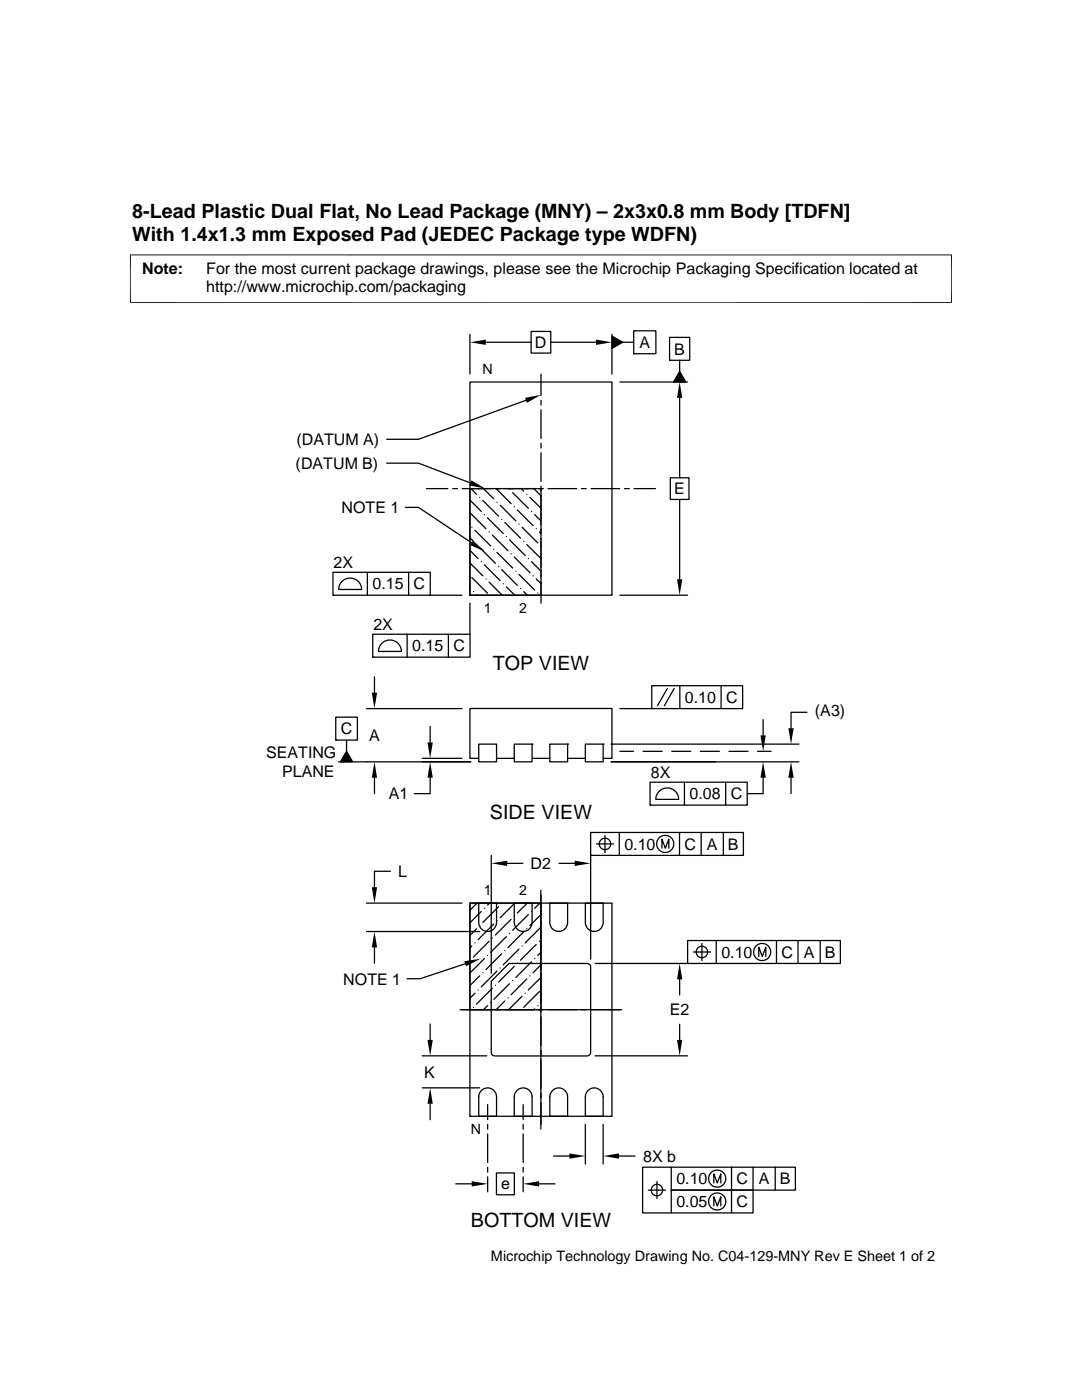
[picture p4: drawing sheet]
<svg xmlns="http://www.w3.org/2000/svg" width="216mm" height="279mm" viewBox="0 0 216 279" stroke-linecap="round" stroke-linejoin="round" font-family="sans-serif">
<g fill="none" stroke="#000" stroke-width=".25">
<path d="M93.8 76.2h28.3v42.6h-28.3zM93.8 66.7v8M96.9 68.3h9.1M105 79.9l-21.5 7.8h-6.3M106 66.1h3.9v4.4h-3.9zM107.9 74.7v4.2M107.9 79.9v.9M109.9 68.3h9M122.1 66.7v8M122.1 67.1l2.1 1.2-2.1 1.2zM123.7 76.2h13.5M124.2 68.3h2.2"/>
<path d="M126.4 66h4.5v4.6h-4.5zM126.4 70.6h.1M133.6 67.3h4v4.6h-4zM133.6 71.9h.1M135.6 79.4v16M135.6 74.1l1.2 2.1h-2.4zM135.6 71.9v2.2M77.2 92.4h6.3l10.4 4M85.1 97.5h4.3M90.3 97.5h1M92.2 97.5h5.7M93.8 99.8l2.2 2.3"/>
<path d="M93.8 97.5h14.2v21.3h-14.2zM94 97.5l1.1 1.1M95.7 99.3h.1M96.4 99.9l3.1 3.1M96.5 97.5l2 2.1M98.9 97.5h.9M99 97.5l3 3M100.8 97.5h5.7l1.5 1.4-.1 5.7M101.7 97.7h.1M102.3 98.3l3.1 3.2M104 97.5l.5 .5M105.1 98.6h.1"/>
<path d="M105.7 99.3l2.3 2.2M107.5 97.5h.9M107.9 81.8v5.7M107.9 88.5v.9M107.9 90.4v5.7M107.9 97v1M109.4 97.5h5.7M116 97.5h1M117.9 97.5h5.8M124.6 97.5h1M126.5 97.5h4.3M133.8 95.4h3.7v4.3h-3.7z"/>
<path d="M135.6 99.7v15.9M66.4 114.2h19.5v4.6h-19.5zM66.4 118.8h.1M68.3 115.9a2.3 2.3 0 0 1 2.5-.3 2.3 2.3 0 0 1 1.4 2h-4.6l.3-1.1zM73.3 114.2v4.6M80.9 101.3h2.6l10.6 7M81.5 114.2v4.6M85.8 118.8h6.4M93.8 117.3v.1M93.8 118.8h.1M93.8 112.3l2.6 2.6M93.8 109.8l1.6 1.7"/>
<path d="M93.8 107.3l.7 .7M93.8 102.4l3.2 3.1M94.1 115.3l3.2 3.1M94.1 105.2h.1M94.5 118.1h.1M94.8 105.8l3.1 3.2M95.1 118.7l.1 .1M95.1 108.7h.1M95.7 109.3l3.1 3.1M96 112.1h.1M96.7 112.7l3.1 3.2M96.7 102.7h.1"/>
<path d="M97 115.5h.1M97.3 103.3l3.1 3.2M97.6 116.2l2.6 2.6M97.6 106.2h.1M98.2 106.8l3.2 3.1M98.5 109.6h.1M99.2 110.2l3.1 3.2M99.2 100.2h.1M99.5 113.1h.1M99.8 100.8l3.1 3.1M100.1 113.7l3.1 3.1M100.1 103.7h.1"/>
<path d="M100.4 116.5h.1M100.7 104.3l3.2 3.1M101 117.1l1.7 1.7M101 107.1h.1M101.7 107.7l3.1 3.1M102 110.5h.1M102.6 111.2l3.1 3.1M102.6 101.1h.1M102.9 114h.1M103.2 101.8l3.2 3.1M103.5 114.6l3.2 3.2M103.5 104.6h.1"/>
<path d="M103.9 117.4h.1M104.2 105.2l3.1 3.2M104.5 118.1l.7 .7M104.5 108h.1M105.1 108.7l2.9 2.8M105.4 111.5h.1M106.1 112.1l1.9 1.9M106.1 102.1h.1M106.4 114.9h.1M106.7 102.7l1.3 1.2M107 115.5l1 1M107 105.5h.1"/>
<path d="M107.3 118.4h.1M107.6 106.2l.4 .3M107.9 105.6v1M107.9 107.5v5.7M107.9 114.2v.9M107.9 116.1v4.3M108 109h.1M123.7 118.8h13.5M74.4 126.6h19.4v4.5h-19.4zM74.4 131.1h.1M74.7 135.1v3.1M76.3 128.3a2.29 2.29 0 0 1 2.4-.4 2.29 2.29 0 0 1 1.4 2.1h-4.6l.3-1.2z"/>
<path d="M81.2 126.6v4.5M89.5 126.6v4.5M93.8 120.4v6.2M130 136.8h18.2v4.6h-18.2zM133.2 137.4l-2 3.4M134.5 137.4l-1.9 3.4M135.7 136.8v4.6M143.9 136.8v4.6M67 143.1h4.3v4.6h-4.3zM67 147.7h.1M69.2 147.7v2.2M69.2 149.9l1.2 2.1h-2.5z"/>
<path d="M73.1 141.4h19.1M74.7 155.2v3.2M84.2 151.3h8M85.8 155.2v3.2h-3.1M85.8 145v3.2M93.9 152h-26.3M95.5 148.5h3.6v3.5h-3.6zM95.5 151.3h-1.7v-9.9h28.3v9.9h-1.7M99.1 151.3h3.5M102.6 148.5h3.6v3.5h-3.6zM106.2 148.5h.1M106.2 151.3h3.5"/>
<path d="M109.7 148.5h3.6v3.5h-3.6zM113.3 148.5h.1M113.3 151.3h3.5M116.8 148.5h3.6v3.5h-3.6zM120.4 148.5h.1M121.9 152h37.5M121.9 148.5h37.5M123.7 141.4h6.3M123.7 149.9h2.7M128.3 149.9h3.8M129.7 156.1h19.4v4.6h-19.4zM130 141.4h.1"/>
<path d="M131.6 157.8a2.28 2.28 0 0 1 2.5-.4 2.28 2.28 0 0 1 1.3 2.1h-4.5l.3-1.1zM134 149.9h3.8M136.6 156.1v4.6M139.7 149.9h3.9M144.8 156.1v4.6M145.5 149.9h3.8M151.2 149.9h2.7M152.3 155.2v3.2h-3.2M152.3 143.6v3.2M157.8 155.2v3.2M161 142.2h-3.2v3.1M77.9 173.9h-3.2v3.2"/>
<path d="M98 170.7v23.5M101.2 172.3h3.1M107.9 178.6v4.3M107.9 177.7v47.6M111.5 172.3h3.2M117.9 166.1h30.4v4.6h-30.4zM117.9 170.7h.1M117.9 170.7v20.7M119 168.4h3.4M120.7 166.7v3.4M123.6 166.1v4.6M129.7 160.7h.1"/>
<path d="M132.1 169.3v-1.8l.7 1.8 .7-1.8v1.8M135.6 166.1v4.6M139.9 166.1v4.6M144.3 166.1v4.6M73.1 185.9h22.6M73.1 180.2h19.1M74.7 189.1v3.2M92.8 192.3l-9 3h-2.6M93.8 180.2h14.1v21.3h-14.1zM93.8 180.2h28.3v42.6h-28.3zM93.8 191.6h.1M94.1 188.8l-.3 .4"/>
<path d="M94.8 198.2l-1 1M94.8 188.2h.1M95.1 185.4l-1.3 1.3M95.2 180.2l-1.4 1.4M95.4 197.6h.1M95.5 180.2h3.6v3.9a1.78 1.78 0 0 1-1.8 1.8 1.78 1.78 0 0 1-1.8-1.8zM95.7 194.8l-1.9 1.9M95.7 184.7h.1M96 181.9l-2.2 2.3M96.4 194.1h.1M96.7 191.3l-2.9 2.9M96.7 181.3h.1"/>
<path d="M97.3 190.7h.1M97.6 187.9l-3.1 3.1M97.7 180.2l-.4 .4M98.2 197.3l-3.1 3.1M98.2 187.2h.1M98.5 184.4l-3.1 3.1M98.8 196.6h.1M99.2 193.8l-3.2 3.2M99.2 183.8h.1M99.5 181l-3.1 3.1M99.8 193.2h.1M100.1 190.4l-3.1 3.1"/>
<path d="M100.1 180.3h.1M100.7 199.8l-1.7 1.7M100.7 189.7h.1M101 186.9l-3.1 3.2M101.4 199.1h.1M101.6 192.3h15.6l.5 .3 .2 .4v17l-.3 .6-.4 .1h-18.5l-.6-.3-.1-.4v-14.2zM101.7 196.3l-3.2 3.2M101.7 186.3h.1M102 183.5l-3.2 3.1M102.3 195.7h.1M102.6 192.9l-3.1 3.1M102.6 182.8h.1"/>
<path d="M102.6 180.2h3.6v3.9a1.78 1.78 0 0 1-1.8 1.8 1.78 1.78 0 0 1-1.8-1.8zM102.7 180.2l-2.9 3M103.2 192.2h.1M103.5 189.4l-3.1 3.2M104.2 198.8l-2.7 2.7M104.2 188.8h.1M104.5 186l-3.1 3.1M104.8 198.2h.1M105.1 195.4l-3.1 3.1M105.1 185.4h.1M105.2 180.2l-2 2M105.4 182.5l-3.1 3.2"/>
<path d="M105.7 194.8h.1M106.1 191.9l-3.2 3.2M106.1 181.9h.1M106.7 191.3h.1M107 188.5l-3.1 3.1M107.6 197.9l-3.1 3.1M107.6 187.9h.1M107.7 180.2l-1 1.1M107.9 195.1l-2.5 2.5M107.9 192.6l-1.5 1.5M107.9 190.1l-.6 .6M107.9 185l-3.1 3.2"/>
<path d="M107.9 182.5l-2.2 2.2M109.7 180.2h3.6v3.9a1.78 1.78 0 0 1-1.8 1.8 1.78 1.78 0 0 1-1.8-1.8zM116.8 180.2h3.6v3.9a1.78 1.78 0 0 1-1.8 1.8 1.78 1.78 0 0 1-1.8-1.8zM118.7 192.3h18.5M135.6 195.5v3.1M137.2 187.7h30.5v4.6h-30.5zM137.2 192.3h.1M138.3 190h3.5M140.1 188.3v3.4M142.9 187.7v4.6M151.4 190.9v-1.9l.7 1.9 .7-1.9v1.9M154.9 187.7v4.6"/>
<path d="M159.2 187.7v4.6M163.7 187.7v4.6M84.2 210.7h12.9M84.2 217.1h11.5M85.8 204.4v3.1M91.8 201.5h32.2M94.5 201h.1M96.3 217.5a1.77 1.77 0 0 1 2.8 1.4v3.9h-3.6l.1-4.3zM97.3 200.7l-.8 .8M97.9 200.1h.1M103.4 217.5a1.77 1.77 0 0 1 2.8 1.4v3.9h-3.6l.1-4.3zM106.7 201.3l-.2 .2"/>
<path d="M107.3 200.7h.1M110.5 217.5a1.77 1.77 0 0 1 2.8 1.4v3.9h-3.6v-4.3zM117.5 217.5a1.77 1.77 0 0 1 2.9 1.4v3.9h-3.6v-4.3zM118.7 210.7h18.5M135.6 204.4v3.1M85.8 220.3v3.2M91 236.3h3.1M93.8 222.8h.1M97.3 220.5v2.9M97.3 224.4v.9M97.3 226.3v5.7M97.3 233v.9"/>
<path d="M97.3 234.9v2.9M99.1 234.1h3.5v4.3h-3.5zM104.4 220.5v2.9M104.4 224.4v.9M104.4 226.3v5.7M104.4 233v.9M104.4 234.9v2.9M107.6 236.3h3.1M110.4 230.7h3.2M116.8 224.4v7.9M120.4 224.4v7.9M123.5 230.7h3.2"/>
<path d="M129.4 237.5h3.4M131.1 235.8v3.4M133.9 232.9v4.6h16.4v4.6h-22.1v-9.2h30.5v4.6h-24.8v4.6M142.4 236.1v-1.8l.7 1.8 .7-1.8v1.8M146 232.9v9.2M150.3 232.9v4.6M154.7 232.9v4.6M142.4 240.7v-1.9l.7 1.9 .7-1.9v1.9"/>
<circle cx="120.7" cy="168.4" r="1.14"/>
<circle cx="132.7" cy="168.4" r="1.71"/>
<circle cx="140.1" cy="190" r="1.14"/>
<circle cx="152.1" cy="190" r="1.72"/>
<circle cx="131.1" cy="237.5" r="1.14"/>
<circle cx="143.1" cy="239.8" r="1.72"/>
<circle cx="143.1" cy="235.2" r="1.71"/>
</g>
<g fill="#000">
<path d="M93.8 68.3l3.1-.5v1zM104.8 79.4l3.1-.6-2.8 1.6zM118.9 67.8l3.2 .5-3.2 .5zM122.1 67.1l2.1 1.2-2.1 1.2zM135.6 76.2l.5 3.2h-1zM135.6 74.1l1.2 2.1h-2.4zM94.1 95.9l2.8 1.6-3.2-.6zM94.4 107.9l2.4 2.2-3-1.3zM135.1 115.6h1l-.5 3.2zM74.2 138.2h1l-.5 3.2zM69.2 149.9l1.2 2.1h-2.5zM74.7 152l.5 3.2h-1z"/>
<path d="M85.3 148.2h1.1l-.6 3.1zM85.8 152l.6 3.2h-1.1zM151.7 146.8h1.1l-.5 3.1zM152.3 152l.5 3.2h-1.1zM157.8 152l.6 3.2h-1.1zM157.3 145.3h1.1l-.6 3.2zM74.2 177.1h1l-.5 3.1zM98 172.3l3.2-.5v1zM114.7 171.8l3.2 .5-3.2 .5zM74.7 185.9l.5 3.2h-1zM92.6 191.8l3.2-.5-2.8 1.5zM135.6 192.3l.5 3.2h-1z"/>
<path d="M85.3 207.5h1.1l-.6 3.2zM135.1 207.5h1l-.5 3.2zM85.8 217.1l.6 3.2h-1.1zM94.1 235.7l3.2 .6-3.2 .5zM104.4 236.3l3.2-.6v1.1zM113.6 230.2l3.2 .5-3.2 .5zM120.4 230.7l3.1-.5v1z"/>
</g>
<path d="M26 50.8v9.7M189.9 50.8v9.7M189.9 50.9h-164M25.9 60.4h164" fill="none" stroke="#000" stroke-width=".2"/>
<g font-size="3.9">
<text x="26.4" y="43.5">8-Lead Plastic Dual Flat, No Lead Package (MNY) – 2x3x0.8 mm Body [TDFN]</text>
<text x="26.4" y="48">With 1.4x1.3 mm Exposed Pad (JEDEC Package type WDFN)</text>
<text x="98.3" y="133.7">TOP VIEW</text>
<text x="97.8" y="163.5">SIDE VIEW</text>
<text x="93.9" y="244.8">BOTTOM VIEW</text>
</g>
<g font-size="3.2">
<text x="28.4" y="54.6">Note:</text>
<text x="41.1" y="58.3">http://www.microchip.com/packaging</text>
<text x="41.1" y="54.6">For the most current package drawings, please see the Microchip Packaging Specification located at</text>
<text x="106.7" y="69.4">D</text>
<text x="127.6" y="69.4">A</text>
<text x="134.5" y="70.8">B</text>
<text x="59.1" y="88.8">(DATUM A)</text>
<text x="59" y="93.6">(DATUM B)</text>
<text x="134.5" y="98.7">E</text>
<text x="68.2" y="102.4">NOTE 1</text>
<text x="66.6" y="113.4">2X</text>
<text x="74.3" y="117.6">0.15</text>
<text x="82.5" y="117.6">C</text>
<text x="74.5" y="125.8">2X</text>
<text x="82.3" y="130">0.15</text>
<text x="90.5" y="130">C</text>
<text x="136.7" y="140.3">0.10</text>
<text x="144.9" y="140.3">C</text>
<text x="162.6" y="143">(A3)</text>
<text x="68" y="146.6">C</text>
<text x="73.6" y="147.9">A</text>
<text x="53.1" y="151.3">SEATING</text>
<text x="56.3" y="155">PLANE</text>
<text x="129.9" y="155.3">8X</text>
<text x="77.6" y="159.5">A1</text>
<text x="137.6" y="159.5">0.08</text>
<text x="145.8" y="159.5">C</text>
<text x="105.9" y="173.4">D2</text>
<text x="124.6" y="169.6">0.10</text>
<text x="136.6" y="169.6">C</text>
<text x="141.1" y="169.6">A</text>
<text x="145.2" y="169.6">B</text>
<text x="79.4" y="175">L</text>
<text x="143.9" y="191.1">0.10</text>
<text x="155.9" y="191.1">C</text>
<text x="160.4" y="191.1">A</text>
<text x="164.6" y="191.1">B</text>
<text x="68.5" y="196.5">NOTE 1</text>
<text x="133.6" y="202.6">E2</text>
<text x="84.6" y="215.1">K</text>
<text x="128.4" y="231.8">8X b</text>
<text x="100" y="237.4">e</text>
<text x="135" y="236.4">0.10</text>
<text x="146.9" y="236.4">C</text>
<text x="151.4" y="236.4">A</text>
<text x="155.6" y="236.4">B</text>
<text x="135" y="240.9">0.05</text>
<text x="146.9" y="240.9">C</text>
</g>
<text font-size="2.9" x="98" y="251.7">Microchip Technology Drawing No. C04-129-MNY Rev E Sheet 1 of 2</text>
<g font-size="2.8">
<text x="96.3" y="74.6">N</text>
<text x="96.5" y="122.4">1</text>
<text x="103.6" y="122.4">2</text>
<text x="96.5" y="178.6">1</text>
<text x="103.6" y="178.6">2</text>
<text x="94" y="226.4">N</text>
</g>
</svg>
